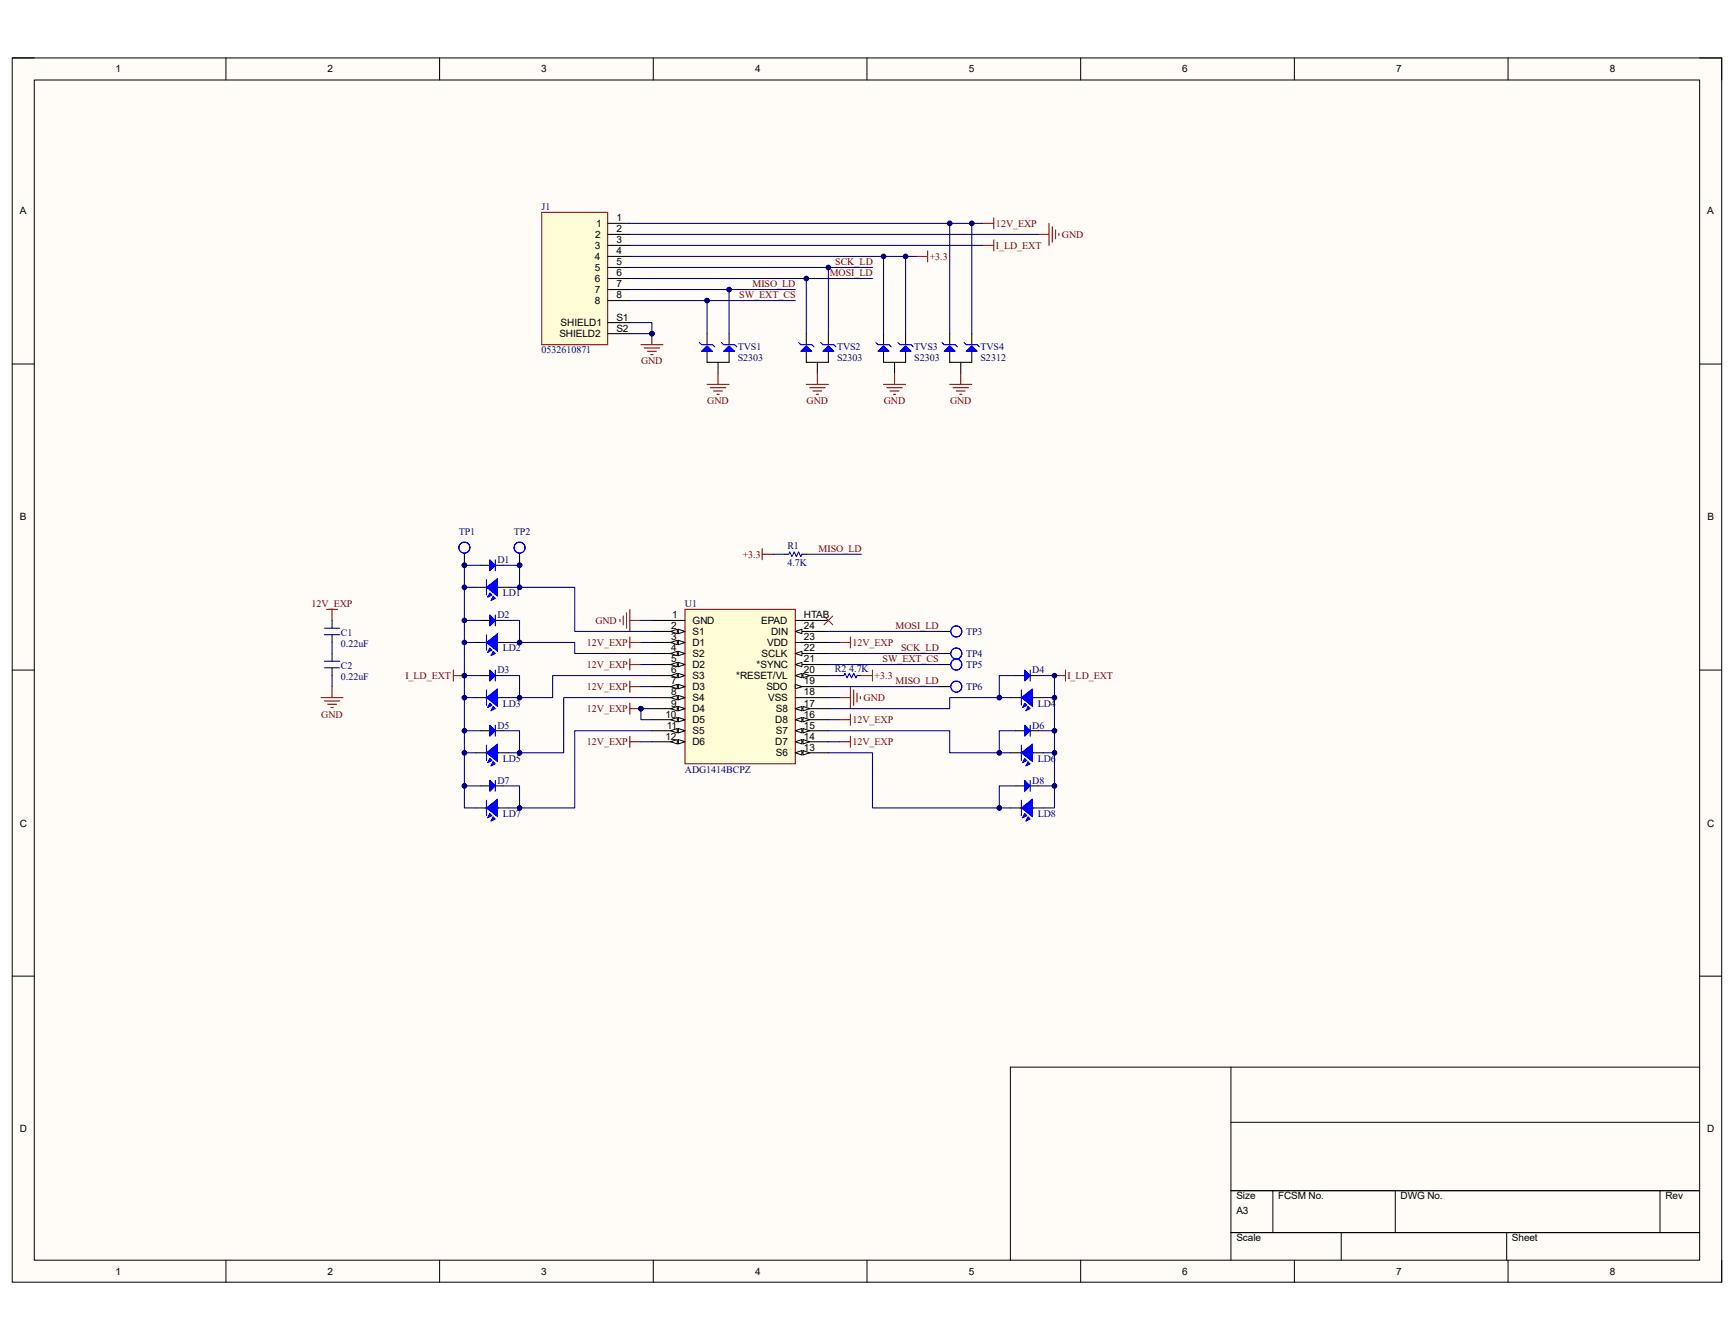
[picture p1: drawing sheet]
# Altium project NANORACK_EXT_LASER.PrjPcb
1 sheet, 32 parts. Net scope: global (net labels, ports and power ports of the same name join across sheets).

## Sheet EXT_LASER.SchDoc
size A3; SheetNumber: 1; SheetTotal: 1

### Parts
C1  0.22uF  [CN-SMD-0603]
C2  0.22uF  [CN-SMD-0603]
D1  Diode SMD  [DIO-SMD-123]  (value not drawn)
D2  Diode SMD  [DIO-SMD-123]  (value not drawn)
D3  Diode SMD  [DIO-SMD-123]  (value not drawn)
D4  Diode SMD  [DIO-SMD-123]  (value not drawn)
D5  Diode SMD  [DIO-SMD-123]  (value not drawn)
D6  Diode SMD  [DIO-SMD-123]  (value not drawn)
D7  Diode SMD  [DIO-SMD-123]  (value not drawn)
D8  Diode SMD  [DIO-SMD-123]  (value not drawn)
J1  0532610871  [0532610871]
LD1  LED  [LED-3MM-YELLOW]  (value not drawn)
LD2  LED  [LED-3MM-YELLOW]  (value not drawn)
LD3  LED  [LED-3MM-YELLOW]  (value not drawn)
LD4  LED  [LED-3MM-YELLOW]  (value not drawn)
LD5  LED  [LED-3MM-YELLOW]  (value not drawn)
LD6  LED  [LED-3MM-YELLOW]  (value not drawn)
LD7  LED  [LED-3MM-YELLOW]  (value not drawn)
LD8  LED  [LED-3MM-YELLOW]  (value not drawn)
R1  4.7K  [RES-SMD-0603]
R2  4.7K  [RES-SMD-0603]
TP1  Test-Point  [TESTPOINT]  (value not drawn)
TP2  Test-Point  [TESTPOINT]  (value not drawn)
TP3  Test-Point  [TESTPOINT]  (value not drawn)
TP4  Test-Point  [TESTPOINT]  (value not drawn)
TP5  Test-Point  [TESTPOINT]  (value not drawn)
TP6  Test-Point  [TESTPOINT]  (value not drawn)
TVS1  S2303  [SOT23-123]
TVS2  S2303  [SOT23-123]
TVS3  S2303  [SOT23-123]
TVS4  S2312  [SOT23-123]
U1  ADG1414BCPZ  [ADG1414BCPZ]

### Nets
12V_EXP: C1.2 J1.1 TVS4.1 TVS4.3 U1.3(D1) U1.5(D2) U1.7(D3) U1.9(D4) U1.10(D5) U1.12(D6) U1.14(D7) U1.16(D8) U1.23(VDD)
+3.3: J1.4 R1.1 R2.1 TVS3.1 TVS3.3
GND: C2.1 J1.2 J1.S1(SHIELD1) J1.S2(SHIELD2) TVS1.2 TVS2.2 TVS3.2 TVS4.2 U1.1(GND) U1.18(VSS)
I_LD_EXT: D1.1(A) D2.1(A) D3.1(A) D4.2(K) D5.1(A) D6.2(K) D7.1(A) D8.2(K) J1.3 LD1.2 LD2.2 LD3.2 LD4.1 LD5.2 LD6.1 LD7.2 LD8.1 TP1.1
MISO_LD: J1.7 R1.2 TP6.1 TVS1.1 U1.19(SDO)
MOSI_LD: J1.6 TP3.1 TVS2.3 U1.24(DIN)
SCK_LD: J1.5 TP4.1 TVS2.1 U1.22(SCLK)
SW_EXT_CS: J1.8 TP5.1 TVS1.3 U1.21(*SYNC)
NetC1_1: C1.1 C2.2
NetD1_2: D1.2(K) LD1.1 TP2.1 U1.2(S1)
NetD2_2: D2.2(K) LD2.1 U1.4(S2)
NetD3_2: D3.2(K) LD3.1 U1.6(S3)
NetD4_1: D4.1(A) LD4.2 U1.17(S8)
NetD5_2: D5.2(K) LD5.1 U1.8(S4)
NetD6_1: D6.1(A) LD6.2 U1.15(S7)
NetD7_2: D7.2(K) LD7.1 U1.11(S5)
NetD8_1: D8.1(A) LD8.2 U1.13(S6)
NetR2_2: R2.2 U1.20(*RESET/VL)

Not connected (* = marked no-connect by the designer): U1 HTAB(EPAD)*
